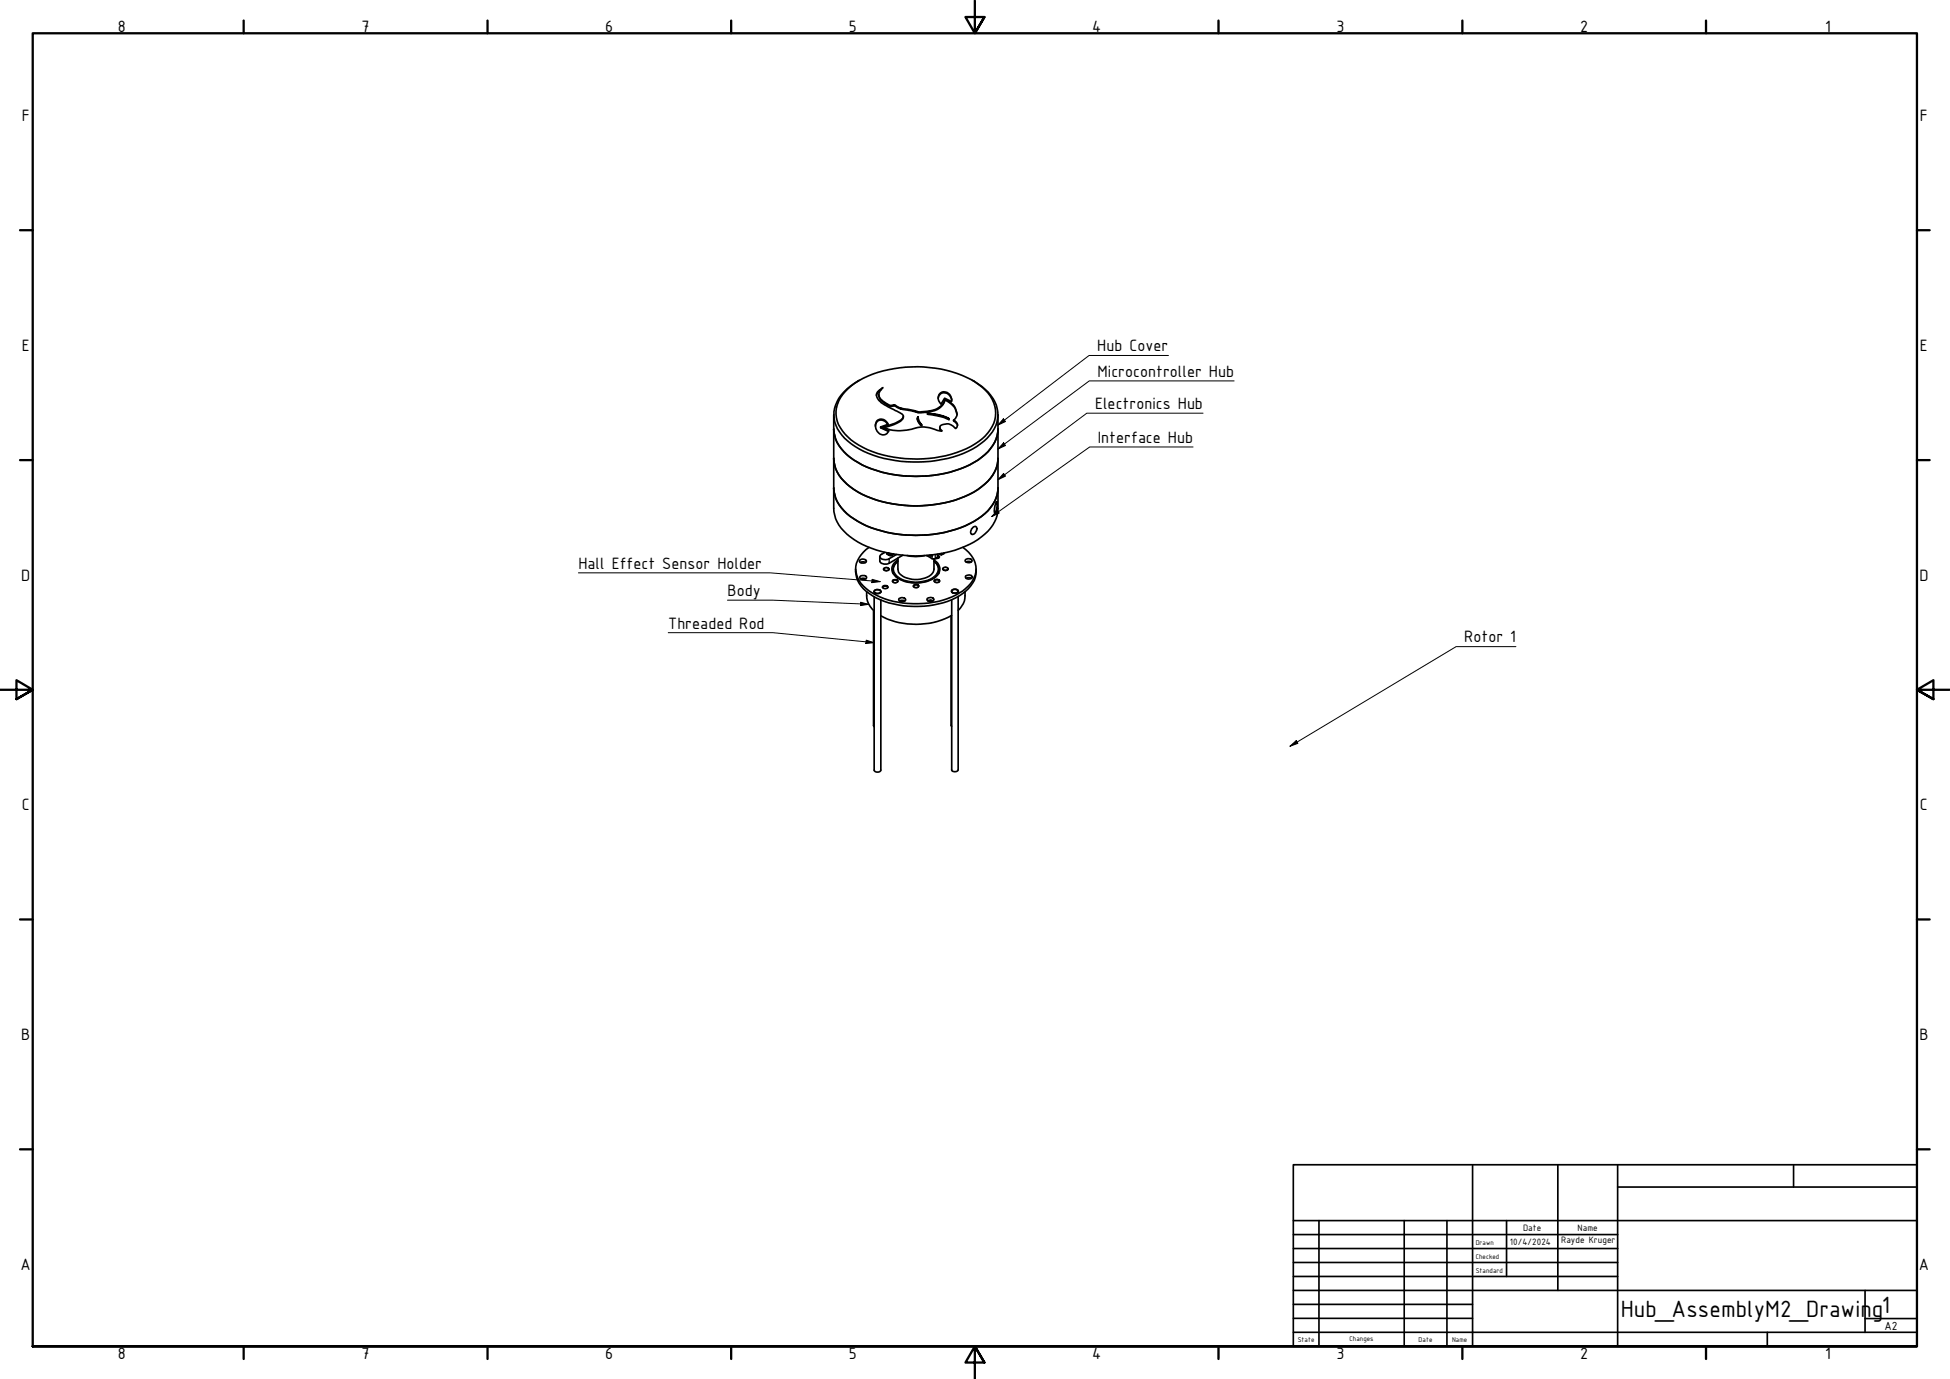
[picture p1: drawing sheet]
<svg xmlns="http://www.w3.org/2000/svg" width="594mm" height="420mm" viewBox="0 0 594 420" stroke-linecap="round" stroke-linejoin="round" font-family="sans-serif">
<!-- layer: Visible (ISO) -->
<g fill="none" stroke="#000" stroke-width=".51">
<path d="M257.5 119.3a25.2 25.2 0 0 1 15-7 37 37 0 0 1 24.6 4.1 11.5 11.5 0 0 1 6.2 9.4 11.8 11.8 0 0 1-6.3 9.5 37.6 37.6 0 0 1-35.4 .3 12.6 12.6 0 0 1-6.9-9.3 9.6 9.6 0 0 1 2.8-7zM261.8 115.9a14 14 0 0 0-7.7 9.6 10.8 10.8 0 0 0 5.2 9.7 34.8 34.8 0 0 0 22.4 5.5 29.9 29.9 0 0 0 19-7.2 9.4 9.4 0 0 0 .4-14l-2-1.8-2.9-1.8M267.3 119.4l1.7-1.3-.3 .2a2.21 2.21 0 0 0 .3 3.9l.6 .4a2.71 2.71 0 0 0 2.8 .8l2 1 3.3 .5a10.8 10.8 0 0 0 8.6-.9l.8-.8 .8-1.7 .5 .4a4.8 4.8 0 0 1 3.1 4.9l-1 1.2 .3 .1a1.27 1.27 0 0 1 .9 1.1 1.27 1.27 0 0 1-.7 1.3 3.1 3.1 0 0 0-4.6-.6v.7l.6 .7-1.2-.1a10.6 10.6 0 0 0-8.8-.3 12.2 12.2 0 0 1-8.2-.8l4.2-1.3a2.41 2.41 0 0 0 2.1-2.3l-1-.8-3.6-1.8a5.9 5.9 0 0 1-3.5-3.5zM268.4 118.9l-.9 .6-.5 1M286.5 119.7a2.33 2.33 0 0 1 2.5 .2 2.33 2.33 0 0 1 .9 2.4l-2.1-1-1.1 1.8a2.19 2.19 0 0 1-.2-3.4zM254 126.3v28.6a11.7 11.7 0 0 0 6.2 9.5 38.1 38.1 0 0 0 27.6 4 24.7 24.7 0 0 0 14-7.4l.7-1a9.2 9.2 0 0 0 1.5-5.1v-28.6M254 139.7a11.7 11.7 0 0 0 6.2 9.4 38.1 38.1 0 0 0 27.6 4.1 24.7 24.7 0 0 0 14-7.5l.7-.9a9.2 9.2 0 0 0 1.5-5.1M254 130.7a12.3 12.3 0 0 0 7.4 10.2 39.1 39.1 0 0 0 31.1 2 18.1 18.1 0 0 0 11-9.1l.5-3.1M267.1 128.2a2.12 2.12 0 0 1 3.5 1.1l-2.3 .8 2.5 1.1a1.95 1.95 0 0 1-2 1.3 1.95 1.95 0 0 1-1.8-1.5l-.3-1.7zM267.7 120.2v.3a4.7 4.7 0 0 0 4 3.3l.7-.2M268.3 130.1v.2l2.3 1.1M270.4 129.3a1.91 1.91 0 0 0-2-1.3 1.91 1.91 0 0 0-1.7 1.8"/>
<path d="M271.1 123.5v.3M272.4 123.6l2 1M272.4 123.4v.2M274.4 124.6l4.5 .9M274.4 124.4v.2M275.2 126.9a2.82 2.82 0 0 1-2.4 2.2l-3.6 1.2M278.9 125.5a9.4 9.4 0 0 0 4.6-.1 5 5 0 0 0 4.4-3.6 5.6 5.6 0 0 1 3.7 4.5M278.9 125.2v.3M279.5 127.4a2.85 2.85 0 0 0 1.3 2.3v-.2M279.7 127l.3 1.4 .8 1.1-.4-.4a1.98 1.98 0 0 1-.7-2zM282.6 125.9l4.2 .7 2.3 1a21.2 21.2 0 0 0-6.5-1.7zM282.6 125.9v.3a22 22 0 0 1 6.5 1.7v-.3"/>
<path d="M285.8 121.3a2.05 2.05 0 0 1 2.2-1.6 2.05 2.05 0 0 1 1.9 1.9v.4M286.3 130.2v.5l.5 .6M287.9 121.5v.3M290.5 128l1.2 1.6M254 148.7a12.3 12.3 0 0 0 7.4 10.2 39.1 39.1 0 0 0 31.1 1.9 18.1 18.1 0 0 0 11-9.1l.5-3M303.5 153l.2-.2a5 5 0 0 1-.6 3.5l-.1-1.3zM260.7 173.4a8.9 8.9 0 0 0 5.1 8.1 28.6 28.6 0 0 0 26.5 0 9 9 0 0 0 5.1-8.1M262 170.6a1.15 1.15 0 0 1 1.9 .5 1.39 1.39 0 0 1-2.1-.1zM262.1 175.6a1.1 1.1 0 0 1 1.1-.3 1.1 1.1 0 0 1 .8 .8 1.18 1.18 0 0 1-2.1-.3zM262.1 171.4l.6-.2 1 .2M262.2 176.4l.6-.2 1 .2M264.7 166.8a7.5 7.5 0 0 0-3.4 9.3 14.4 14.4 0 0 0 9.5 6.8 28.3 28.3 0 0 0 22.5-2.8 7.8 7.8 0 0 0 3.5-9.4l-1.7-2.4-1.7-1.5"/>
<path d="M266.4 179.9a1.15 1.15 0 0 1 2 .5 1.39 1.39 0 0 1-2.1-.1zM268.9 179a.99 .99 0 0 1 1.6 0M268.9 178.7a.85 .85 0 0 1 .9-.4 .85 .85 0 0 1 .6 .7 .85 .85 0 0 1-.8 .4 .85 .85 0 0 1-.7-.7zM269.2 173.2a.9 .9 0 0 1 1-.3 .9 .9 0 0 1 .6 .7 .88 .88 0 0 1-.9 .3 .88 .88 0 0 1-.7-.7zM269.6 168.3l-1.1 .6a.88 .88 0 0 0-.3 1.1 .88 .88 0 0 0 1.1 .5l1.3-.1 2.5-1.4M270.3 168.8l.8 .5 .6-.2M270.5 168.5l1.2 .7M271.7 169.1h.1M271.9 177.1a.92 .92 0 0 1 .8-.5 .92 .92 0 0 1 .9 .5M272 176.9a.85 .85 0 0 1 .9-.3 .85 .85 0 0 1 .6 .7 .85 .85 0 0 1-.9 .3 .85 .85 0 0 1-.6-.7zM272.2 168.8l-.5 .3M273.6 171a3.3 3.3 0 0 0-1.5 3.7"/>
<path d="M273.6 170.6a3 3 0 0 0-1.9 2.8 3 3 0 0 0 1.8 2.8 11.2 11.2 0 0 0 11.6-.5 2.99 2.99 0 0 0-.6-5.1M273.6 170v3.4a3.7 3.7 0 0 0 3.5 2.9 7.7 7.7 0 0 0 6.9-1.5l.5-1.4v-3.1M275 169.2l-4.1 2.4a2.05 2.05 0 0 1-2.9-.7v-1.3M276.4 169.3l2.6 .3 2.7-.3M278.3 178.6a.92 .92 0 0 1 .8-.5 .92 .92 0 0 1 .8 .5M278.3 178.4a.86 .86 0 0 1 .9-.3 .86 .86 0 0 1 .6 .6 .82 .82 0 0 1-.8 .4 .82 .82 0 0 1-.7-.7zM283.1 169.1l.2 .3 .3-.3M284 169.1v.2l-.7 .1M284 169.1l-.3 .1M284.5 171a3.5 3.5 0 0 1 1.5 3.7M284.6 177.1a.92 .92 0 0 1 .8-.5 .92 .92 0 0 1 .9 .5M284.7 176.8a.85 .85 0 0 1 .9-.3 .85 .85 0 0 1 .6 .7 .85 .85 0 0 1-.9 .3 .85 .85 0 0 1-.6-.7z"/>
<path d="M285.6 169.2l.5 .3v.3l-1 .4M285.6 168.9v.9l-.9 .5-.7-.1-1.8-.9M286.8 168.6v.5l-.7-.3M287.2 173.2a.99 .99 0 0 1 1.7 .1 .89 .89 0 0 1-.9 .5 .89 .89 0 0 1-.8-.6zM287.7 168.4l-.9 .7M290 179.8a1.16 1.16 0 0 1 2 .5 1.22 1.22 0 0 1-2.1-.3zM290.1 179.8l.9-.2 .8 .3a.97 .97 0 0 1-.9 .8 .97 .97 0 0 1-1-.7zM294.2 170.5a1.15 1.15 0 0 1 1.9 .5 1.34 1.34 0 0 1-2.1-.1zM294.3 175.4a1.23 1.23 0 0 1 1.9 .5 1.17 1.17 0 0 1-1.1 .5 1.17 1.17 0 0 1-1-.8zM294.3 171.2l.6-.2 1 .2M294.4 176.2l.6-.2 1 .2M296.3 160.8a.73 .73 0 0 1 1-.3 .73 .73 0 0 1 .3 1 1.25 1.25 0 0 1-1.7 1.2 1.41 1.41 0 0 1 .4-1.9z"/>
<path d="M264 180.3a6.4 6.4 0 0 0 2.3 5.9M266.1 186v35.1l.2 .3M266.3 181.8v52.9a1.17 1.17 0 0 0 2.1 0v-51.9M266.3 180.3v.1M266.4 180.1a1.13 1.13 0 0 1 1.9 .3 1.25 1.25 0 0 1-2-.1zM268.4 180.3v.1M273.9 182.4a1.23 1.23 0 0 1 2 .5 1.33 1.33 0 0 1-2.1-.2zM274.1 183.1l.4-.2 1.2 .2M282.6 182.3a1.15 1.15 0 0 1 1.9 .5 1.12 1.12 0 0 1-1.1 .5 1.12 1.12 0 0 1-1-.8zM282.7 183l.5-.1 1.1 .1M289.8 187.6v33.5l.1 .2M289.9 187.5a23.2 23.2 0 0 1-21.5 .1"/>
<path d="M289.9 180.1v.2M291.9 181.7v52.8a1.12 1.12 0 0 1-2 0v-51.8M291.9 180.1v.2M294 180.3v1.2a5.8 5.8 0 0 1-2.1 4.5"/>
</g>
<!-- layer: Visible Narrow (ISO) -->
<g fill="none" stroke="#000" stroke-width=".38">
<path d="M268.9 179a.82 .82 0 0 1 .8-.5 .82 .82 0 0 1 .7 .5M269.2 173.4a.98 .98 0 0 0 1.7 0M269.3 173.2a.82 .82 0 0 1 .8-.3 .82 .82 0 0 1 .7 .6 .82 .82 0 0 1-.9 .3 .82 .82 0 0 1-.6-.6zM270.3 168.4l-.2 .4 .2 .1M270.3 168.9h.1M270.3 168.9l.6 .3M270.6 168.6l-.3 .2M270.9 170.2v1.4M271.3 168.6l-.4 .6M272 173.5a4.5 4.5 0 0 0 3.8 3.6 10.1 10.1 0 0 0 9.2-1.5 2.64 2.64 0 0 0 1-2.1M272 176.9a.81 .81 0 0 1 .9-.3 .81 .81 0 0 1 .5 .7 .76 .76 0 0 1-.8 .3 .76 .76 0 0 1-.6-.7zM272.2 168.8l-.6 .4"/>
<path d="M272.3 168.8l-.6 .5-.8-.1M273.6 171a2.8 2.8 0 0 0-1.4 2.7 2.8 2.8 0 0 0 1.9 2.4 10 10 0 0 0 11-.9 2.7 2.7 0 0 0-.6-4.2M278.4 178.4a.76 .76 0 0 1 .8-.3 .76 .76 0 0 1 .6 .6 .78 .78 0 0 1-.8 .3 .78 .78 0 0 1-.6-.6zM282.5 169.2v.1M284 169.3v.9M284.7 176.9a.76 .76 0 0 1 .8-.3 .76 .76 0 0 1 .6 .6 .78 .78 0 0 1-.8 .3 .78 .78 0 0 1-.6-.6zM284.9 169v1.2M285.6 169.2l.5 .4v.2l-.3 .2h-.6M286.2 169.7l-.3 .3-.8 .2M287.2 173.3a.92 .92 0 0 0 .8 .5 .92 .92 0 0 0 .9-.5M287.5 173l.5-.2 .7 .3a.71 .71 0 0 1-.7 .6 .71 .71 0 0 1-.7-.6zM287.5 168.5v.2"/>
<path d="M274.3 183l1.2 .2M284 182.9l-1.2 .2"/>
</g>
<g fill="#000">
<circle cx="270.5" cy="168.5" r=".19"/>
<circle cx="275" cy="169.2" r=".19"/>
</g>
<!-- layer: Visible (ISO) -->
<circle cx="270.5" cy="168.5" r=".25" fill="#000"/>
<!-- layer: Border (ISO) -->
<g fill="none" stroke="#000" stroke-width=".7">
<path d="M74.2 6.3v3.8M148.5 6.3v3.8M222.8 6.3v3.8M297 .2v9.9l-2.9-4.9h5.8l-2.9 4.9 2.9-4.9M371.2 6.3v3.8M445.5 6.3v3.8M519.7 6.3v3.8M6.1 70.1h3.9M584 70.1h3.9M6.1 140.2h3.9M584 140.2h3.9M0 210.2h10l-5-3v5.8l5-2.8-5 2.8"/>
<path d="M594 210.2h-10l5-3v5.8l-5-2.8 5 2.8M6.1 280.1h3.9M584 280.1h3.9M6.1 350.2h3.9M584 350.2h3.9M10 410.2v-400.1h574v400.1h-574h574M74.2 410.2v3.9M148.5 410.2v3.9M222.8 410.2v3.9M299.9 415.1l-2.9-4.9 2.9 4.9h-5.8l2.9-4.9v10M371.2 410.2v3.9M445.5 410.2v3.9"/>
<path d="M519.7 410.2v3.9"/>
</g>
<!-- layer: Title (ISO) -->
<g fill="none" stroke="#000" stroke-width=".51">
<path d="M394 354.9h190v55.3h-190zM448.6 354.9v55.3M474.6 354.9v38.3M492.8 354.9v55.3M546.4 354.9v6.8M394 376.2h98.8M394 371.9h190M401.8 371.9v38.3M427.8 371.9v38.3M440.8 371.9v38.3M459 371.9v17M492.8 361.7h91.2"/>
<path d="M394 380.4h98.8M394 384.7h98.8M394 388.9h98.8M394 393.2h190M394 397.4h54.6M568.2 393.2v12.7M394 405.9h190M394 401.7h54.6M538.4 405.9v4.3M568.2 401.7h15.8"/>
</g>
<!-- layer: Symbol (ISO) -->
<g fill="none" stroke="#000" stroke-width=".3">
<path d="M356 108.3h-24.2l-27.8 21.2M376 116.1h-44.1l-27.9 20.7M305.7 127.6l.6 .8-2.3 1.1zM305.8 134.9l.5 .8-2.3 1.1zM363.5 136.2h-31.5l-29.9 21.2M366.5 125.9h-35.4l-27.1 20.3M303.8 155.5l.6 .8-2.3 1.1zM305.8 144.3l.5 .8-2.3 1.1zM176.2 174.5h58.5l33.5 2.7M265.7 176.5l2.5 .7-2.6 .3zM203.6 192.8h31.9l30.8 3M221.6 182.9a496.9 496.9 0 0 1 43.1 1.2"/>
<path d="M262.2 183.5l2.5 .6-2.5 .4zM263.9 195.1l2.4 .7-2.5 .3zM461.8 197h-18.2l-50.6 30.4M393 227.4l1.9-1.7 .5 .8z"/>
</g>
<path d="M305.7 127.6l.6 .8-2.3 1.1zM305.8 134.9l.5 .8-2.3 1.1zM303.8 155.5l.6 .8-2.3 1.1zM305.8 144.3l.5 .8-2.3 1.1zM265.7 176.5l2.5 .7-2.6 .3zM262.2 183.5l2.5 .6-2.5 .4zM263.9 195.1l2.4 .7-2.5 .3zM393 227.4l1.9-1.7 .5 .8z" fill="#000"/>
<g font-size="7.7">
<text x="493.8" y="401.3">Hub_AssemblyM2_Drawin</text>
<text x="570.3" y="401.3">g1</text>
</g>
<g font-size="5.4">
<text x="35.9" y="9.8">8</text>
<text x="110.2" y="9.8">7</text>
<text x="184.4" y="9.8">6</text>
<text x="258.6" y="9.8">5</text>
<text x="332.7" y="9.8">4</text>
<text x="407.2" y="9.8">3</text>
<text x="481.4" y="9.8">2</text>
<text x="556" y="9.8">1</text>
<text x="6.6" y="36.9">F</text>
<text x="584.9" y="36.9">F</text>
<text x="6.6" y="106.9">E</text>
<text x="334.3" y="107">Hub Cover</text>
<text x="584.9" y="106.9">E</text>
<text x="334.4" y="114.8">Microcontroller Hub</text>
<text x="333.6" y="124.6">Electronics Hub</text>
<text x="334.5" y="134.9">Interface Hub</text>
<text x="176.2" y="173.3">Hall Effect Sensor Holder</text>
<text x="6.5" y="176.9">D</text>
<text x="584.8" y="176.9">D</text>
<text x="221.6" y="181.5">Body</text>
<text x="203.6" y="191.5">Threaded Rod</text>
<text x="446.1" y="195.7">Rotor 1</text>
<text x="6.6" y="246.9">C</text>
<text x="584.9" y="246.9">C</text>
<text x="6.5" y="316.9">B</text>
<text x="584.8" y="316.9">B</text>
<text x="6.3" y="386.9">A</text>
<text x="584.6" y="386.9">A</text>
<text x="35.9" y="414.1">8</text>
<text x="110.2" y="414.1">7</text>
<text x="184.4" y="414.1">6</text>
<text x="258.6" y="414.1">5</text>
<text x="332.7" y="414.1">4</text>
<text x="407.2" y="414.1">3</text>
<text x="481.4" y="414.1">2</text>
<text x="556" y="414.1">1</text>
</g>
<text font-size="3.9" x="574.1" y="405.1">A2</text>
<g font-size="3">
<text x="464" y="375.1">Date</text>
<text x="480.6" y="375.1">Name</text>
<text x="460" y="379.4">10/4/2024</text>
<text x="475.6" y="378.8">Rayde Kruger</text>
</g>
<g font-size="2.3">
<text x="449.6" y="379.4">Drawn</text>
<text x="449.6" y="383.6">Checked</text>
<text x="449.6" y="387.9">Standard</text>
<text x="395.4" y="408.8">State</text>
<text x="411.1" y="408.5">Changes</text>
<text x="432.2" y="408.8">Date</text>
<text x="442.4" y="408.8">Name</text>
</g>
</svg>
